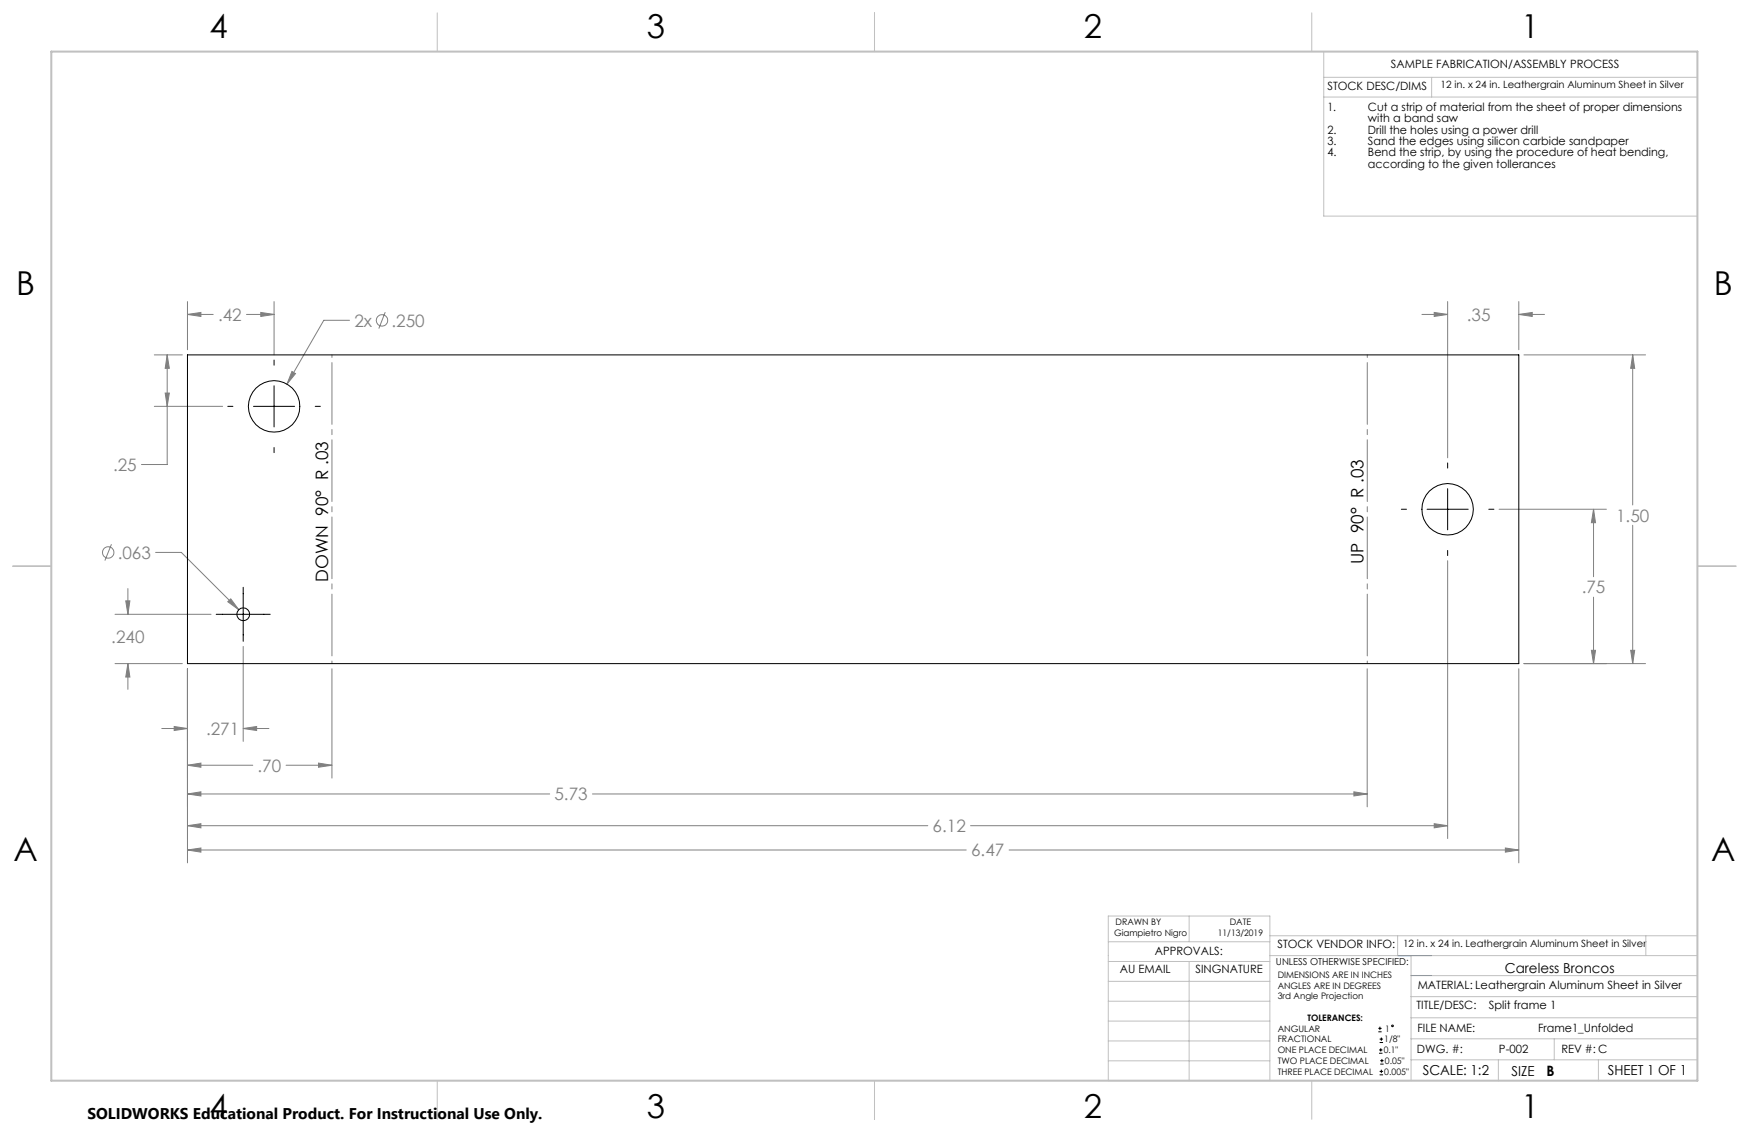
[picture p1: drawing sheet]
<svg xmlns="http://www.w3.org/2000/svg" width="432mm" height="279mm" viewBox="0 0 432 279" stroke-linecap="round" stroke-linejoin="round" font-family="sans-serif">
<g fill="none" stroke="#808080" stroke-width=".25">
<path d="M46.3 77.6l3.3-.5v1zM46.3 77.6h6.3M46.3 74.4v11.9M60.9 77.6h6.8M64.4 77.1l3.3 .5-3.3 .5zM67.7 74.4v13.2M86.3 79.1h-6.4l-9.1 15.7M95.1 77l-1.6 4.1M351 77.6h6.4M354.1 77.1l3.3 .5-3.3 .5zM357.4 74.4v38.6M375 77.6l3.3-.5v1z"/>
<path d="M375 74.4v11.9M375 77.6h6.3M38.1 87.6h6.9M40.8 97h1l-.5 3.3zM41.3 87.6l.5 3.3h-1zM41.3 87.6v27.1h-6.4M72.1 91.7l.9 .5-2.2 2.6zM376.2 87.6h30.1M403.1 87.6l.5 3.3h-1zM403.1 87.6v37M38.1 100.3h16.9M27.5 134.3l-1.6 4.1"/>
<path d="M38.4 136.3h6.4l14.1 14.2M357.4 138.4v68.6M370.1 125.7h26.5M393.4 125.7l.5 3.3h-1zM393.4 125.7v16.6M403.1 129.6v34.2M28.4 151.6h23.7M31 148.3h1.1l-.5 3.3zM31.6 145.3v6.3M56.2 148.5l.8-.7 1.9 2.7zM60 159.6v23.4M393.4 147.4v16.4"/>
<path d="M28.4 163.8h16.6M31.6 163.8l.5 3.3h-1.1zM31.6 163.8v6.3M39.9 179.8h6.4M43 179.3l3.3 .5-3.3 .5zM46.3 165.1v47.9M60 179.8l3.4-.5v1zM60 179.8h6.4M82 165.1v27M337.5 165.1v34M375 165.1v47.9M376.2 163.8h30.1"/>
<path d="M392.9 160.5h1l-.5 3.3zM402.6 160.5h1l-.5 3.3zM46.3 188.9l3.3-.6v1.1zM46.3 196l3.3-.6v1.1zM46.3 188.9h16.1M46.3 196h89.4M70.6 188.9h11.4M78.6 188.3l3.4 .6-3.4 .5zM146.3 196h191.2M334.3 195.4l3.2 .6-3.2 .5zM46.3 203.8l3.3-.5v1zM46.3 209.8l3.3-.5v1z"/>
<path d="M46.3 203.8h182.8M46.3 209.8h192.2M239.6 203.8h117.8M249.1 209.8h125.9M354.1 203.3l3.3 .5-3.3 .5zM371.7 209.3l3.3 .5-3.3 .5z"/>
<circle cx="94.3" cy="79.1" r="1.41"/>
<circle cx="26.7" cy="136.4" r="1.4"/>
</g>
<g fill="none" stroke="#000" stroke-width=".25">
<path d="M67.7 88.9v1.2M67.7 95.2v10.2M56.2 100.3h1.3M62.6 100.3h10.1M67.7 110.5v1.2M77.8 100.3h1.3M357.4 114.3v1.2M346 125.7h1.2M352.3 125.7h10.2M357.4 120.6v10.2M357.4 135.9v1.2M367.6 125.7h1.2"/>
<path d="M53.4 151.6h13.3M60 145v13.3M340.3 254.7h.8M340.3 253.8h.8M340.5 260h.8M340.5 259.2h.8M340.6 257.3h.9M340.6 256.5h.9M340.7 253.4v.8M340.9 258.7v.8M341 256.1v.8M340.6 265.3h.9"/>
<path d="M340.6 264.4h.9M340.7 262.6h.9M340.7 261.8h.9M341 264v.9M341.2 261.4v.8"/>
<circle cx="343.8" cy="253.2" r=".2"/>
</g>
<path d="M82 163.8v-76.2M337.6 163.8v-76.2" fill="none" stroke="#808080" stroke-width=".25" stroke-dasharray="15.2 1.3 1.3 1.3" stroke-dashoffset="-1.9"/>
<g fill="none" stroke="#c0c0c0" stroke-width=".25">
<path d="M108 3.2v9.5M215.9 3.2v9.5M323.8 3.2v9.5M326.8 19.1h92.3M326.8 12.7v40.6h92.3M353.4 19.1v4.9M326.8 24h92.3M3.1 139.7h9.6M419.1 139.7h9.5M273.6 232.4h39.9M273.6 237.3h39.9M293.6 226.1v6.3"/>
<path d="M293.6 237.3v29.4M313.5 235.9h105.6M313.5 231h105.6M345.1 231v4.9M348.4 235.9v30.9M406.3 231v4.9M273.6 242.2h39.9M273.6 247.1h39.9M273.6 252h39.9M273.6 256.9h39.9M348.4 246h70.7M348.4 256.4h70.7"/>
<path d="M348.4 251.2h70.7M348.4 240.8h70.7M383.7 256.4v5.2M108 266.7v9.6M215.9 266.7v9.6M273.6 261.8h39.9M313.5 266.7v-40.6h-39.9v40.6h74.4M323.8 266.7v9.6M348.4 261.6h70.7M369.9 261.6v5.2M394.6 261.6v5.2"/>
</g>
<path d="M12.7 12.7h406.4v254h-406.4z" fill="none" stroke="#c0c0c0" stroke-width=".5"/>
<path d="M345.1 235.9h8.3M348.4 240.8h5" fill="none" stroke="#53a9ff" stroke-width=".25"/>
<path d="M72.1 91.7l-1.3 3.1 2.2-2.6zM56.2 148.5l2.7 2-1.9-2.7zM354.1 77.1l3.3 .5-3.3 .5zM375 77.6l3.3-.5v1zM393.4 125.7l.5 3.3h-1zM392.9 160.5h1l-.5 3.3zM64.4 77.1l3.3 .5-3.3 .5zM46.3 77.6l3.3-.5v1zM40.8 97h1l-.5 3.3zM41.3 87.6l.5 3.3h-1zM31 148.3h1.1l-.5 3.3zM31.6 163.8l.5 3.3h-1.1zM43 179.3l3.3 .5-3.3 .5zM60 179.8l3.4-.5v1zM46.3 188.9l3.3-.6v1.1zM78.6 188.3l3.4 .6-3.4 .5zM46.3 196l3.3-.6v1.1zM334.3 195.4l3.2 .6-3.2 .5zM46.3 203.8l3.3-.5v1zM354.1 203.3l3.3 .5-3.3 .5zM46.3 209.8l3.3-.5v1zM371.7 209.3l3.3 .5-3.3 .5zM403.1 87.6l.5 3.3h-1zM402.6 160.5h1l-.5 3.3z" fill="#808080"/>
<g fill="none" stroke="#000" stroke-width=".25">
<path d="M46.3 87.6h328.7v76.2h-328.7z"/>
<circle cx="67.7" cy="100.3" r="6.3"/>
<circle cx="357.4" cy="125.7" r="6.4"/>
<circle cx="60.1" cy="151.6" r="1.58"/>
</g>
<g font-size="8.1">
<text x="51.7" y="9.3">4</text>
<text x="159.7" y="9.3">3</text>
<text x="267.6" y="9.3">2</text>
<text x="375.6" y="9.3">1</text>
<text x="4" y="72.8">B</text>
<text x="423.1" y="72.8">B</text>
<text x="3.3" y="212.5">A</text>
<text x="422.4" y="212.5">A</text>
<text x="51.7" y="276">4</text>
<text x="159.7" y="276">3</text>
<text x="267.6" y="276">2</text>
<text x="375.6" y="276">1</text>
</g>
<g font-size="4.2" fill="#808080">
<text x="53.8" y="79.2">.42</text>
<text x="87.5" y="80.6">2x</text>
<text x="96.7" y="80.6">.250</text>
<text x="362.1" y="79.2">.35</text>
<text x="27.9" y="116.2">.25</text>
<text x="399" y="128.7">1.50</text>
<text x="29.1" y="137.9">.063</text>
<text x="390.5" y="146.5">.75</text>
<text x="27.5" y="158.7">.240</text>
<text x="50.9" y="181.4">.271</text>
<text x="63.6" y="190.5">.70</text>
<text x="136.9" y="197.5">5.73</text>
<text x="230.3" y="205.4">6.12</text>
<text x="239.7" y="211.4">6.47</text>
</g>
<g font-size="4.2">
<text x="81.1" y="143.6" transform="rotate(-90 81.1 143.6)">DOWN 90° R .03</text>
<text x="336.7" y="139.3" transform="rotate(-90 336.7 139.3)">UP 90° R .03</text>
</g>
<text font-size="3.8" x="21.6" y="276.3">SOLIDWORKS Educational Product. For Instructional Use Only.</text>
<text font-size="3.5" x="381.8" y="265.6">B</text>
<g font-size="3.4">
<text x="371.5" y="240.1">Careless Broncos</text>
<text x="351.2" y="265.2">SCALE: 1:2</text>
<text x="373.2" y="265.6">SIZE</text>
<text x="396.9" y="265.2">SHEET 1 OF 1</text>
</g>
<g font-size="2.8">
<text x="343.4" y="16.9">SAMPLE FABRICATION/ASSEMBLY PROCESS</text>
<text x="327.7" y="22.3">STOCK DESC/DIMS</text>
<text x="327.7" y="27.3">1.</text>
<text x="337.7" y="27.3">Cut a strip of material from the sheet of proper dimensions</text>
<text x="327.7" y="33">2.</text>
<text x="327.7" y="35.8">3.</text>
<text x="337.7" y="30.1">with a band saw</text>
<text x="337.7" y="33">Drill the holes using a power drill</text>
<text x="337.7" y="35.8">Sand the edges using silicon carbide sandpaper</text>
<text x="327.7" y="38.6">4.</text>
<text x="337.7" y="38.6">Bend the strip, by using the procedure of heat bending,</text>
<text x="337.7" y="41.4">according to the given tollerances</text>
<text x="285.1" y="235.7">APPROVALS:</text>
<text x="315.4" y="234.1">STOCK VENDOR INFO:</text>
<text x="276.4" y="240.1">AU EMAIL</text>
<text x="295.1" y="240.1">SINGNATURE</text>
<text x="350" y="244.1">MATERIAL: Leathergrain Aluminum Sheet in Silver</text>
<text x="349.7" y="249.2">TITLE/DESC:</text>
<text x="367.6" y="249.2">Split frame 1</text>
<text x="350" y="254.7">FILE NAME:</text>
<text x="379.7" y="254.8">Frame1_Unfolded</text>
<text x="349.8" y="260">DWG. #:</text>
<text x="370.1" y="260">P-002</text>
<text x="385.5" y="260">REV #:C</text>
</g>
<g font-size="2.5">
<text x="355.6" y="21.7">12 in. x 24 in. Leathergrain Aluminum Sheet in Silver</text>
<text x="346.4" y="233.8">12 in. x 24 in. Leathergrain Aluminum Sheet in Silver</text>
</g>
<text font-size="2.4" x="315" y="238.1">UNLESS OTHERWISE SPECIFIED:</text>
<g font-size="2.2">
<text x="275.1" y="231.1">Giampietro Nigro</text>
<text x="275.4" y="228.2">DRAWN BY</text>
<text x="300.7" y="231.1">11/13/2019</text>
<text x="303.6" y="228.2">DATE</text>
<text x="315.4" y="241.4">DIMENSIONS ARE IN INCHES</text>
<text x="315.4" y="244">ANGLES ARE IN DEGREES</text>
<text x="315.4" y="246.7">3rd Angle Projection</text>
<text x="322.8" y="252">TOLERANCES:</text>
<text x="315.4" y="254.6">ANGULAR</text>
<text x="315.4" y="257.3">FRACTIONAL</text>
<text x="341.8" y="257.3">1/8&quot;</text>
<text x="342" y="254.6">1</text>
<text x="315.4" y="262.6">TWO PLACE DECIMAL</text>
<text x="315.4" y="260">ONE PLACE DECIMAL</text>
<text x="341.6" y="260">0.1&quot;</text>
<text x="341.9" y="262.6">0.05&quot;</text>
<text x="315.4" y="265.3">THREE PLACE DECIMAL</text>
<text x="341.8" y="265.3">0.005&quot;</text>
</g>
</svg>
